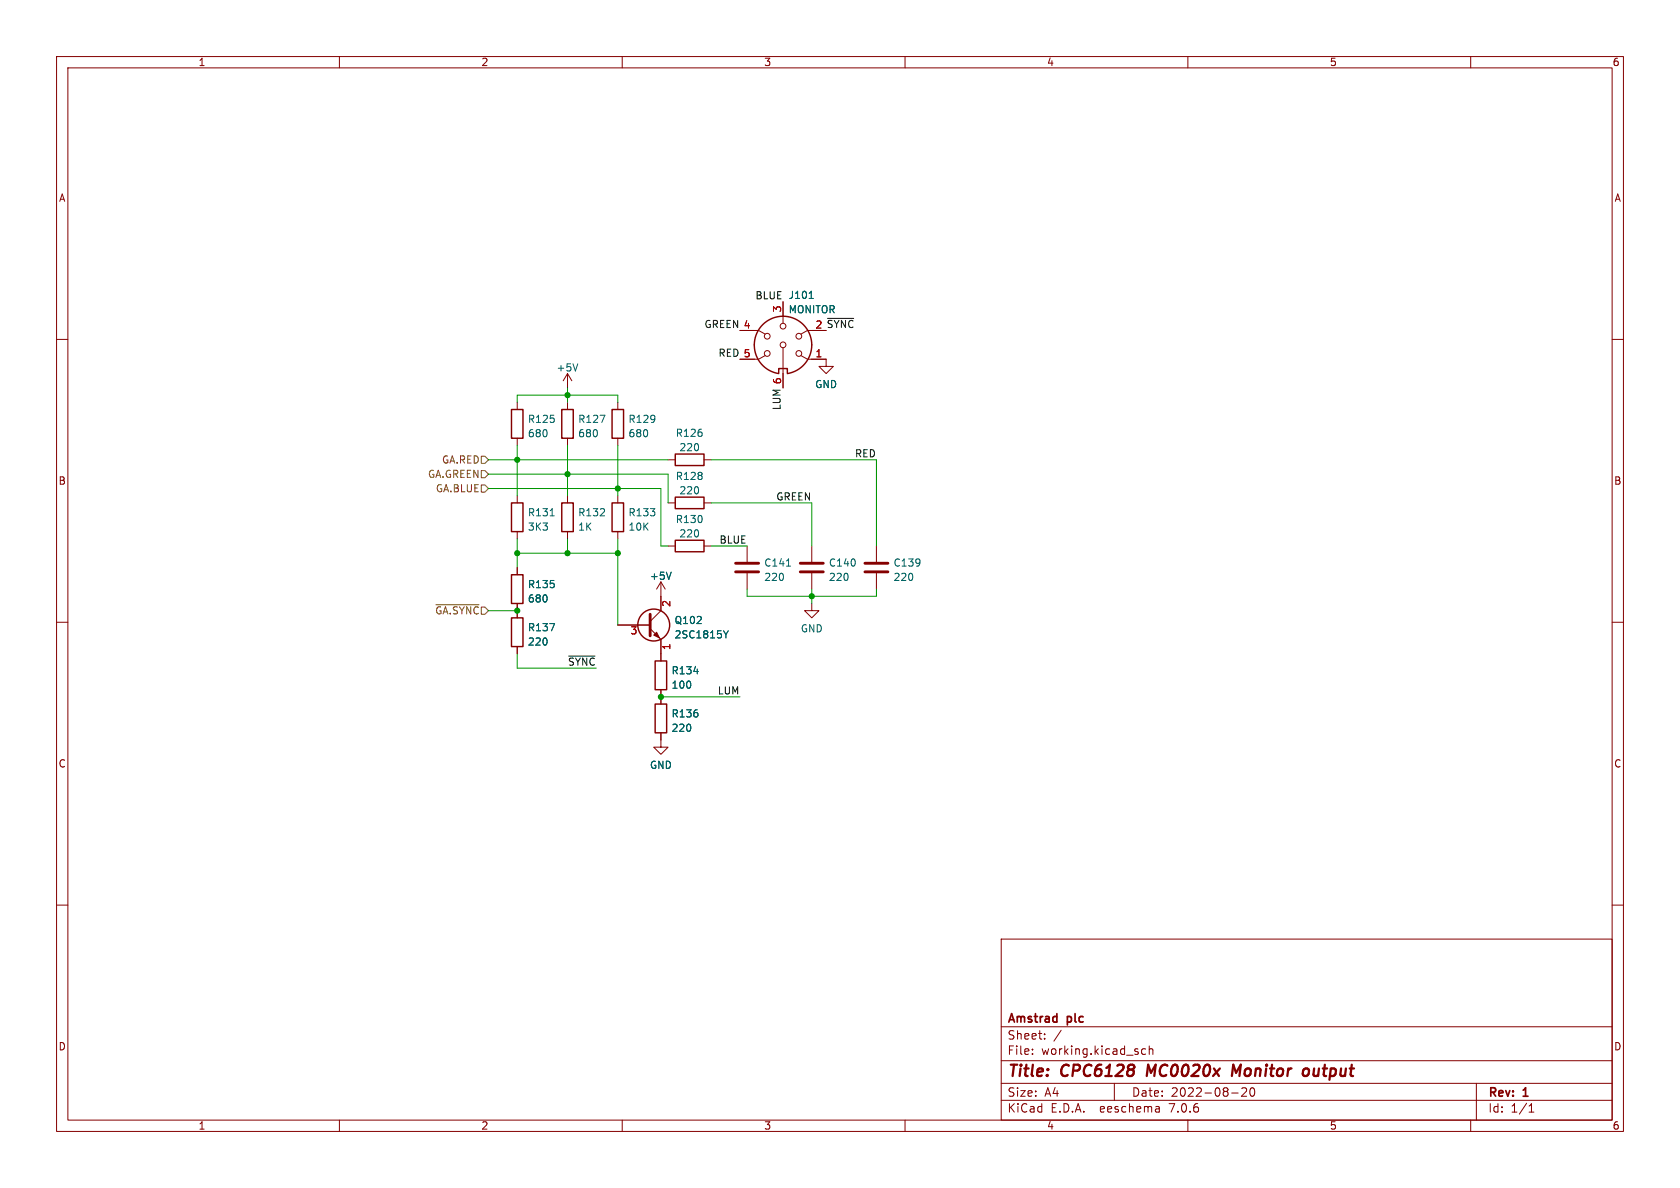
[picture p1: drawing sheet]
<svg xmlns="http://www.w3.org/2000/svg" width="297mm" height="210mm" viewBox="0 0 297 210" stroke-linecap="round" stroke-linejoin="round" font-family="sans-serif">
<g fill="none" stroke="#840000" stroke-width=".18">
<path d="M10 10h277v190h-277zM12 12h273v186h-273zM60 10v2M110 10v2M160 10v2M210 10v2M260 10v2M10 60h2M130.8 58.4h3.3l1.2 .7M138.4 53.3v3.9M143.5 58.4h-.8l-1.1 .7M285 60h2"/>
<path d="M91.4 71.1v1.3M91.4 77.5v1.2M100.3 66v2.6M100.3 71.1v1.3M100.3 77.5v1.2M100.3 66l-.7 1.3M100.3 66l.8 1.3M109.2 71.1v1.3M109.2 77.5v1.2M135.3 62.9l-1.2 .6h-3.3M138.4 61.5v7.1M141.6 62.9l1.1 .6h3.3v1.3h1.3l-1.3 1.2-1.2-1.2h1.2"/>
<path d="M91.4 87.6v1.3M91.4 94v1.3M100.3 87.6v1.3M100.3 94v1.3M109.2 87.6v1.3M109.2 94v1.3M118.1 88.9h1.3M118.1 96.5h1.3M118.1 81.3h1.3M124.5 88.9h1.2M124.5 96.5h1.2M124.5 81.3h1.2"/>
<path d="M132.1 96.5v2.8M143.5 96.5v2.8M154.9 96.5v2.8M10 110h2M91.4 100.3v1.3M91.4 106.7v2.5M91.4 114.3v1.3M109.2 110.5h5.7M114.9 111.1l1.9 1.9v3.8M116.8 102.9l-.7 1.2M116.8 102.9v5.1l-1.9 1.9M116.8 102.9l.8 1.2"/>
<path d="M132.1 101.3v2.8M143.5 106.7v1.3h1.3l-1.3 1.2-1.3-1.2h1.3M143.5 101.3v2.8M154.9 101.3v2.8M285 110h2M116.8 129.5v2.6h1.3l-1.3 1.3-1.2-1.3h1.2M116.8 121.9v2.6M10 160h2M285 160h2M177 166h108v32h-108zM60 198v2M110 198v2"/>
<path d="M160 198v2M177 194.5h108M177 191.5h108M177 187.5h108M177 181.5h108M182.5 186.3v.1M182.5 185.5v.1M184.7 183.6v.1M184.7 182.8v.1M187.6 182.1l-1.3 2M197 191.5v3M202.5 185.5l-.4-.1-.3 .3v.4l.2 .2h.5"/>
<path d="M203.2 185.5l.2-.1 .3 .1 .1 .9M203.2 184.9v1.5M204.9 195.7l.1 .9M205 196.5l-.2 .1M205 196h-.2M210 198v2M217.7 193.2h1.2M219.5 192.4l.6-.1 .2 .1 .1 .3-.9 1.1h.9M221.2 192.4l.1-.1a.81 .81 0 0 1 .6 .6 .81 .81 0 0 1-.3 .8l-.1 .1a.81 .81 0 0 1-.6-.6 .81 .81 0 0 1 .3-.8zM260 198v2M261 191.5v6.5M270.3 196.6h.9"/>
<path d="M270.3 195.5l.4-.4v1.5"/>
<circle cx="135.6" cy="59.4" r=".51"/>
<circle cx="138.4" cy="57.7" r=".51"/>
<circle cx="141.2" cy="59.4" r=".51"/>
<circle cx="135.6" cy="62.5" r=".51"/>
<circle cx="138.4" cy="61" r=".51"/>
<circle cx="141.2" cy="62.5" r=".51"/>
</g>
<path d="M203 188.2l-.3 2M219.4 188.2l-.9 1.4-.5-1.4-.2 2M230.8 188.9h.3l.2 .2v.7a.62 .62 0 0 1-.7 .4" fill="none" stroke="#840000" stroke-width=".4"/>
<path d="M143.1 52.8h.7M102.1 64.3l-.4 1.3M106.1 73.4h.8l-.5 1.3M97.3 91.2h.7M97.2 110.2h.8l-.5 1.3M118.7 101.1l-.5 1.3M122.7 118.7h.7M127.9 111.5l.4 .7M128.3 112.2v.6M128.8 111.5l-.5 .7M139 100.1h.8" fill="none" stroke="#006464" stroke-width=".18"/>
<g fill="none" stroke="#840000" stroke-width=".25">
<path d="M90.4 72.4h2.1v5.1h-2.1zM99.3 72.4h2v5.1h-2zM108.2 72.4h2v5.1h-2zM137.7 66a5.1 5.1 0 0 1-3.6-7.8 5.1 5.1 0 0 1 8.6 0 5.1 5.1 0 0 1-3.5 7.8M137.7 65.9v-.7h1.5v.7M90.4 88.9h2.1v5.1h-2.1zM99.3 88.9h2v5.1h-2zM108.2 88.9h2v5.1h-2zM119.4 87.9h5.1v2h-5.1zM119.4 95.5h5.1v2h-5.1zM119.4 80.3h5.1v2h-5.1zM90.4 101.6h2.1v5.1h-2.1z"/>
<path d="M90.4 109.2h2.1v5.1h-2.1zM115.8 116.8h2.1v5.1h-2.1zM115.8 124.5h2.1v5h-2.1z"/>
<circle cx="115.6" cy="110.5" r="2.82"/>
</g>
<path d="M130 99.6h4.1M141.5 99.6h4M152.9 99.6h4.1M114.9 108.6v3.8M130 101.1h4.1M141.5 101.1h4M152.9 101.1h4.1" fill="none" stroke="#840000" stroke-width=".51"/>
<path d="M115.6 112.3l.5-.5 .5 1z" fill="#840000" stroke="#840000" stroke-width=".18"/>
<path d="M85.1 85.7h.6l.7 .7-.7 .6h-.6zM85.1 83.2h.6l.7 .6-.7 .7h-.6zM85.1 80.6h.6l.7 .7-.7 .6h-.6zM77.1 106.9h7.6" fill="none" stroke="#725600" stroke-width=".18"/>
<path d="M146.3 56.3h4.6M100.5 116h4.7" fill="none" stroke="#0f0f0f" stroke-width=".18"/>
<g fill="none" stroke="#009600" stroke-width=".18">
<path d="M91.4 71.1v-1.2h17.8v1.2M91.4 78.7v8.9M100.3 68.6v2.5M100.3 78.7v8.9M109.2 78.7v8.9M86.4 86.4h30.4v10.1h1.3M86.4 83.8h31.7v5.1M86.4 81.3h31.7M91.4 95.3v5M91.4 97.8h17.8M100.3 95.3v2.5M109.2 95.3v15.2"/>
<path d="M125.7 81.3h29.2v15.2M125.7 96.5h6.4M125.7 88.9h17.8v7.6M86.4 108h5M91.4 115.6v2.5h14M132.1 104.1v1.3h22.8v-1.3M143.5 104.1v2.6M116.8 123.2h14"/>
</g>
<g fill="#009600" stroke="#009600" stroke-width=".18">
<circle cx="143.5" cy="105.4" r=".46"/>
<circle cx="116.8" cy="123.2" r=".46"/>
<circle cx="100.3" cy="83.8" r=".46"/>
<circle cx="100.3" cy="69.9" r=".46"/>
<circle cx="109.2" cy="86.4" r=".46"/>
<circle cx="100.3" cy="97.8" r=".46"/>
<circle cx="109.2" cy="97.8" r=".46"/>
<circle cx="91.4" cy="108" r=".46"/>
<circle cx="91.4" cy="81.3" r=".46"/>
<circle cx="91.4" cy="97.8" r=".46"/>
</g>
<g font-size="2.8" fill="#840000">
<text x="178" y="190.9">Title:</text>
<text x="187.7" y="190.9">CPC6128</text>
<text x="203.6" y="190.9">MC0020x</text>
<text x="219.5" y="190.9">Monitor</text>
<text x="232.8" y="190.9">output</text>
</g>
<g font-size="2.1" fill="#840000">
<text x="178" y="184">Sheet:</text>
<text x="178" y="181.2">Amstrad</text>
<text x="188.7" y="181.2">plc</text>
<text x="178" y="186.7">File:</text>
<text x="184.1" y="186.7">working.kicad_sch</text>
<text x="178" y="196.9">KiCad</text>
<text x="178" y="194.1">Size:</text>
<text x="184.7" y="194.1">A4</text>
<text x="185.7" y="196.9">E.D.A.</text>
<text x="194.6" y="196.9">eeschema</text>
<text x="200" y="194.1">Date:</text>
<text x="207" y="196.9">7.0.6</text>
<text x="207" y="194.1">2022-08-20</text>
<text x="263" y="194.3">Rev:</text>
<text x="263" y="196.9">Id:</text>
<text x="267.1" y="196.9">1/1</text>
<text x="269.4" y="194.3">1</text>
</g>
<g font-size="1.8" fill="#840000">
<text x="35" y="11.9">1</text>
<text x="85" y="11.9">2</text>
<text x="135" y="11.9">3</text>
<text x="185" y="11.9">4</text>
<text x="235" y="11.9">5</text>
<text x="285" y="11.9">6</text>
<text x="10.3" y="35.9">A</text>
<text x="285.3" y="35.9">A</text>
<text x="144.1" y="58.2">2 ~{SYNC}</text>
<text x="10.3" y="85.9">B</text>
<text x="285.3" y="85.9">B</text>
<text x="10.3" y="135.9">C</text>
<text x="285.3" y="135.9">C</text>
<text x="10.3" y="185.9">D</text>
<text x="285.3" y="185.9">D</text>
<text x="35" y="199.9">1</text>
<text x="85" y="199.9">2</text>
<text x="135" y="199.9">3</text>
<text x="185" y="199.9">4</text>
<text x="235" y="199.9">5</text>
<text x="285" y="199.9">6</text>
</g>
<g font-size="1.8" fill="#0f0f0f">
<text x="133.4" y="53">BLUE</text>
<text x="124.4" y="58.1">GREEN 4</text>
<text x="126.9" y="63.2">RED 5</text>
<text x="138.1" y="72.6" transform="rotate(-90 138.1 72.6)">LUM 6</text>
<text x="151" y="80.9">RED</text>
<text x="137.1" y="88.6">GREEN</text>
<text x="127.1" y="96.2">BLUE</text>
<text x="100.3" y="117.8">~{SYNC}</text>
<text x="126.8" y="122.8">LUM</text>
</g>
<g font-size="1.8" fill="#006464">
<text x="139.3" y="53">J101</text>
<text x="139.3" y="55.6">MONITOR</text>
<text x="98.3" y="65.9">+5V</text>
<text x="144" y="68.8">GND</text>
<text x="93.2" y="75">R125</text>
<text x="93.2" y="77.5">680</text>
<text x="102.1" y="75">R127</text>
<text x="102.1" y="77.5">680</text>
<text x="111" y="75">R129</text>
<text x="111" y="77.5">680</text>
<text x="119.4" y="77.4">R126</text>
<text x="120" y="80">220</text>
<text x="119.4" y="85">R128</text>
<text x="120" y="87.6">220</text>
<text x="93.2" y="91.5">R131</text>
<text x="93.2" y="94">3K3</text>
<text x="102.1" y="91.5">R132</text>
<text x="102.1" y="94">1K</text>
<text x="111" y="91.5">R133</text>
<text x="111" y="94">10K</text>
<text x="119.4" y="92.7">R130</text>
<text x="120" y="95.2">220</text>
<text x="135" y="100.4">C141</text>
<text x="146.4" y="100.4">C140</text>
<text x="157.9" y="100.4">C139</text>
<text x="93.2" y="104.2">R135</text>
<text x="93.2" y="106.7">680</text>
<text x="114.8" y="102.7">+5V</text>
<text x="135" y="102.9">220</text>
<text x="146.4" y="102.9">220</text>
<text x="157.9" y="102.9">220</text>
<text x="93.2" y="111.8">R137</text>
<text x="119.2" y="110.5">Q102</text>
<text x="119.2" y="113.1">2SC1815Y</text>
<text x="141.5" y="112">GND</text>
<text x="93.2" y="114.3">220</text>
<text x="118.6" y="119.4">R134</text>
<text x="118.6" y="121.9">100</text>
<text x="118.6" y="127">R136</text>
<text x="118.6" y="129.6">220</text>
<text x="114.8" y="136.1">GND</text>
</g>
<g font-size="1.8" fill="#a90000">
<text x="131.4" y="58.2">4</text>
<text x="138.2" y="55.3" transform="rotate(-90 138.2 55.3)">3</text>
<text x="144.1" y="58.2">2</text>
<text x="131.4" y="63.2">5</text>
<text x="144.1" y="63.2">1</text>
<text x="138.2" y="68" transform="rotate(-90 138.2 68)">6</text>
<text x="118.8" y="107.4" transform="rotate(-90 118.8 107.4)">2</text>
<text x="111.4" y="112.5">3</text>
<text x="118.8" y="115" transform="rotate(-90 118.8 115)">1</text>
</g>
<g font-size="1.8" fill="#725600">
<text x="78" y="82.1">GA.RED</text>
<text x="75.6" y="84.7">GA.GREEN</text>
<text x="77" y="87.2">GA.BLUE</text>
<text x="76.8" y="108.8">~{GA.SYNC}</text>
</g>
</svg>
